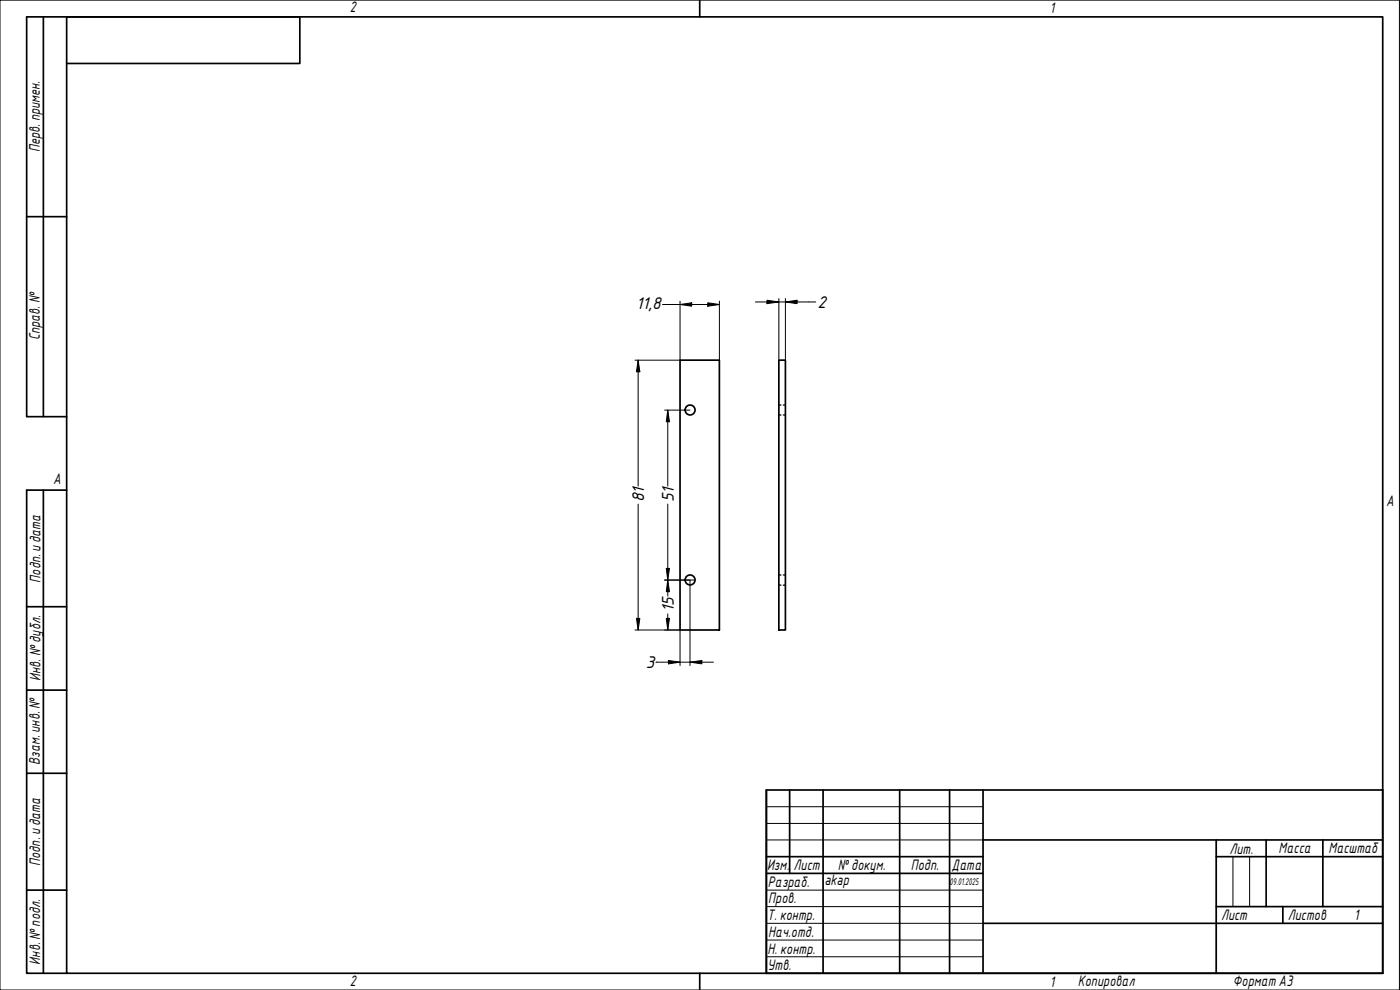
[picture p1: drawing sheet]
<svg xmlns="http://www.w3.org/2000/svg" width="420mm" height="297mm" viewBox="0 0 420 297" stroke-linecap="round" stroke-linejoin="round" font-family="sans-serif">
<g fill="none" stroke="#000" stroke-width=".51">
<path d="M204.1 108.1h11.8v80.9h-11.8zM233.7 108.1h2v80.9h-2z"/>
<circle cx="207.1" cy="123" r="1.49"/>
<circle cx="207.1" cy="174" r="1.49"/>
</g>
<path d="M233.7 121.5h.7M233.7 124.5h.7M235.1 121.5h.6M235.1 124.5h.6M233.7 172.5h.7M233.7 175.6h.7M235.1 172.5h.6M235.1 175.6h.6" fill="none" stroke="#000" stroke-width=".38"/>
<path d="M20 5.1h395v286.9h-395zM210 0v5.1M210 292v5" fill="none" stroke="#000" stroke-width=".51"/>
<path d="M0 0h420v297h-420z" fill="none" stroke="#000" stroke-width=".3"/>
<g fill="none" stroke="#000" stroke-width=".51">
<path d="M230 237h185v55h-185zM237 237v25.1M247 237v55M270 237v55M285 237v55M295 237v55M230 257h65M295 252h120M365 257h50M365 252v40M380 252v20M397 252v20"/>
<path d="M230 262.1h65M295 277h120M365 272h50M385 272v5"/>
</g>
<path d="M230 242h65M230 247.1h65M230 252h65M370 257v15M375 257v15M230 267.1h65M230 272h65M230 277h65M230 282.1h65M230 287.1h65" fill="none" stroke="#000" stroke-width=".3"/>
<path d="M13 5.1v119.9M20 19h70v-13.9h-82v119.9h12M8 65h12M13 147.1v144.9M20 147.1h-12v144.9h12M8 182h12M8 207.1h12M8 232h12M8 267.1h12" fill="none" stroke="#000" stroke-width=".51"/>
<g fill="none" stroke="#000" stroke-width=".3">
<path d="M198.8 91.4h17.1M204.1 91.4l3.5-.5v1zM204.1 90.3v17.8h-13.5M212.4 90.9l3.5 .5-3.5 .5zM215.9 90.3v17.8M226.7 90.6h18.1M230.2 90.1l3.5 .5-3.5 .5zM233.7 89.6v18.5M235.7 90.6l3.5-.5v1zM235.7 89.6v18.5M191.5 108.1l.5 3.5h-1zM191.5 108.1v37.7"/>
<path d="M199.5 123h7.6M200.4 123l.5 3.5h-.9zM200.4 123v22.8M191.5 151.2v37.8M200.4 151.2v27.7M199.5 174h9.1M200 170.5h.9l-.5 3.5zM200.4 174l.5 3.5h-.9zM207.1 174v25.7M190.6 189h13.5v10.7M191 185.5h1l-.5 3.5zM196.8 198.7h17.3"/>
<path d="M200 185.5h.9l-.5 3.5zM200.4 184.2v4.8M200.6 198.2l3.5 .5-3.5 .5zM207.1 198.7l3.5-.5v1z"/>
</g>
<g fill="#000">
<path d="M204.1 91.4l3.5-.5v1z" fill-rule="evenodd"/>
<path d="M212.4 90.9l3.5 .5-3.5 .5z" fill-rule="evenodd"/>
<path d="M230.2 90.1l3.5 .5-3.5 .5z" fill-rule="evenodd"/>
<path d="M235.7 90.6l3.5-.5v1z" fill-rule="evenodd"/>
<path d="M191.5 108.1l.5 3.5h-1z" fill-rule="evenodd"/>
<path d="M200.4 123l.5 3.5h-.9z" fill-rule="evenodd"/>
<path d="M200 170.5h.9l-.5 3.5z" fill-rule="evenodd"/>
<path d="M200.4 174l.5 3.5h-.9z" fill-rule="evenodd"/>
<path d="M191 185.5h1l-.5 3.5z" fill-rule="evenodd"/>
<path d="M200 185.5h.9l-.5 3.5z" fill-rule="evenodd"/>
<path d="M200.6 198.2l3.5 .5-3.5 .5z" fill-rule="evenodd"/>
<path d="M207.1 198.7l3.5-.5v1z" fill-rule="evenodd"/>
</g>
<g font-size="4.9">
<text x="190.9" y="92.8">11,8</text>
<text x="245.3" y="92.4">2</text>
<text x="193.3" y="150.7" transform="rotate(-90 193.3 150.7)">81</text>
<text x="202.2" y="150.7" transform="rotate(-90 202.2 150.7)">51</text>
<text x="202.2" y="183.7" transform="rotate(-90 202.2 183.7)">15</text>
<text x="193.9" y="200.5">3</text>
</g>
<g font-size="4.4">
<text x="105" y="3.7">2</text>
<text x="315" y="3.8">1</text>
<text x="11.9" y="45.6" transform="rotate(-90 11.9 45.6)">Перв. примен.</text>
<text x="12" y="102.2" transform="rotate(-90 12 102.2)">Справ. №</text>
<text x="16" y="145.2">A</text>
<text x="416" y="151.7">A</text>
<text x="12.2" y="174.8" transform="rotate(-90 12.2 174.8)">Подп. идата</text>
<text x="12.2" y="204.3" transform="rotate(-90 12.2 204.3)">Инв. №дубл.</text>
<text x="12" y="229.5" transform="rotate(-90 12 229.5)">Взам. инв. №</text>
<text x="369" y="256.1">Лит.</text>
<text x="383.7" y="256.1">Масса</text>
<text x="398.7" y="256.1">Масштаб</text>
<text x="12.1" y="259.8" transform="rotate(-90 12.1 259.8)">Подп. идата</text>
<text x="230.2" y="261.1">Изм.</text>
<text x="238.2" y="261.1">Лист</text>
<text x="251.5" y="261">№докум.</text>
<text x="273.4" y="261.2">Подп.</text>
<text x="285.6" y="261.2">Дата</text>
<text x="230.4" y="266.1">Разраб.</text>
<text x="247.4" y="265.7">akap</text>
<text x="230.6" y="271.1">Пров.</text>
<text x="230.3" y="276.1">Т. контр.</text>
<text x="230.5" y="281.1">Нач.отд.</text>
<text x="366.5" y="276.1">Лист</text>
<text x="386.5" y="276.1">Листов</text>
<text x="406.4" y="276">1</text>
<text x="230.4" y="286.1">Н. контр.</text>
<text x="12.1" y="289.4" transform="rotate(-90 12.1 289.4)">Инв. №подл.</text>
<text x="230.3" y="291.1">Утв.</text>
<text x="105" y="295.9">2</text>
<text x="315" y="296.1">1</text>
<text x="323.5" y="295.8">Копировал</text>
<text x="370" y="295.8">Формат А3</text>
</g>
<text font-size="2.8" x="285" y="265.5">09.01.2025</text>
</svg>
